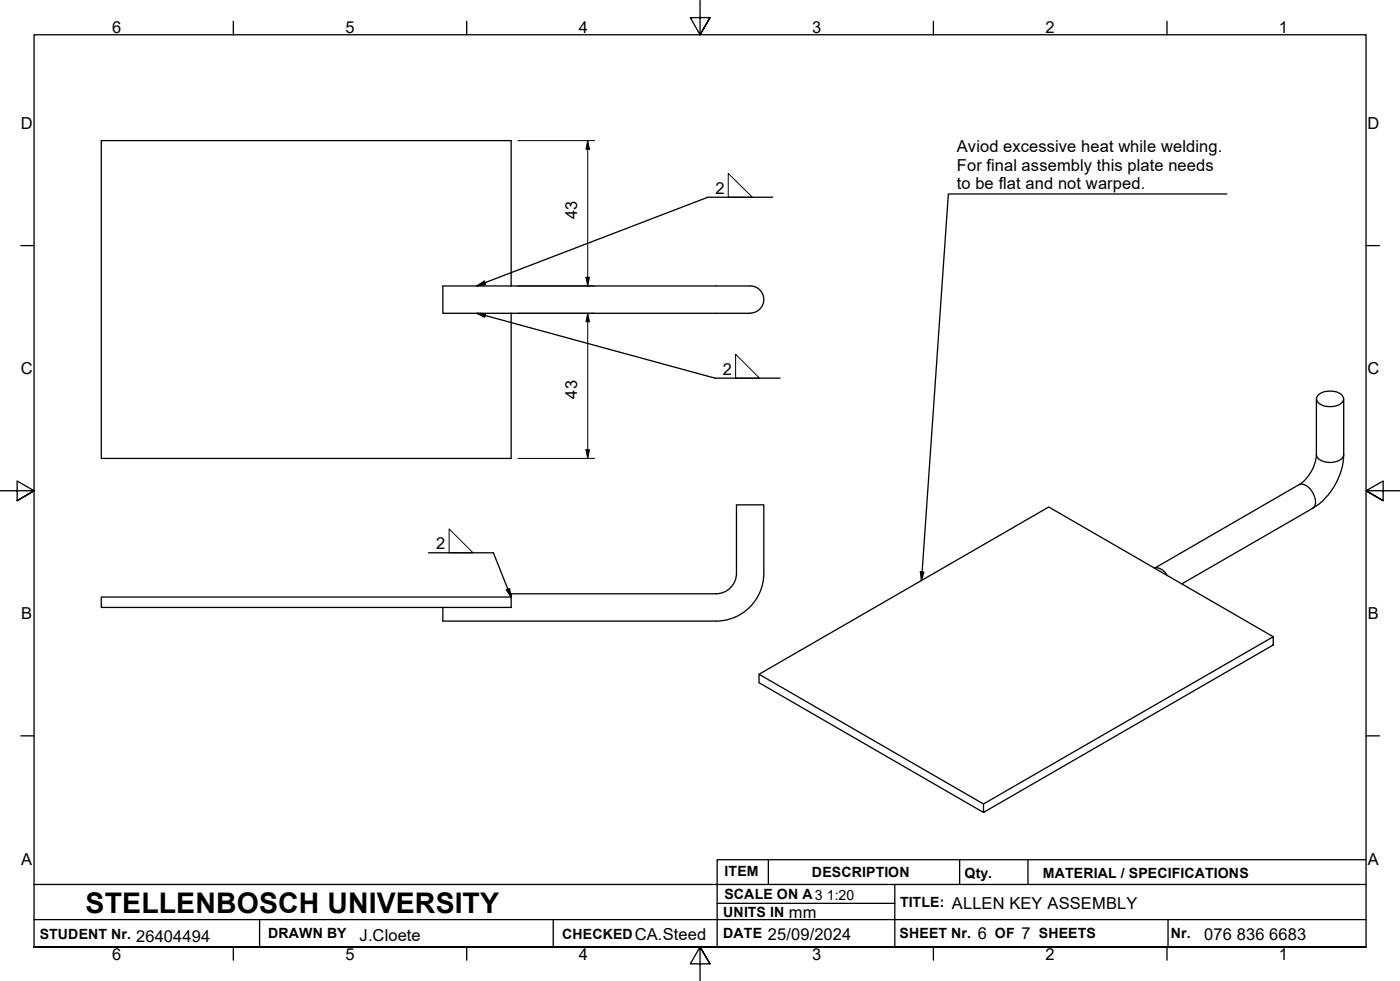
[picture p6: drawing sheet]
<svg xmlns="http://www.w3.org/2000/svg" width="410mm" height="287mm" viewBox="0 0 410 287" stroke-linecap="round" stroke-linejoin="round" font-family="sans-serif">
<!-- layer: Visible Edges(ISO) -->
<path d="M149.7 83.7v-42.5h-120v93h120v-42.5M149.7 91.7h69.9M219.7 91.6a4 4 0 0 0 3.9-3.9 4 4 0 0 0-4-4h-89.9v8h20M385.4 116.8v16.3a11.6 11.6 0 0 1-5 8.8l-42.3 24.4a3.4 3.4 0 0 1 3.7 2.2M385.9 115.7a5.7 5.7 0 0 1 7.1 0 1.67 1.67 0 0 1-.7 2.7 6 6 0 0 1-6.4-.6l-.4-.7v-.7zM393.4 116.8v16.3a19.5 19.5 0 0 1-9 15.7l-38.3 22.1M29.7 174.8h120v3h-120zM223.6 167.8a14 14 0 0 1-14 14h-79.9v-4M223.6 167.8v-20h-8v20a6 6 0 0 1-6 6h-59.9v1M222.2 197.4l65.8 37.9M372.8 186.4l-65.7-38-84.9 49v2.4l65.8 38M288 235.3l84.8-48.9v2.4l-84.8 49z" fill="none" stroke="#000" stroke-width=".38"/>
<!-- layer: Visible Tangent Edges(ISO) -->
<path d="M385.4 133.1a2.86 2.86 0 0 0 2.8 2.2 5.2 5.2 0 0 0 5.1-1.5l.1-.7M380.4 141.9a2.97 2.97 0 0 1 3.3 1.2 6.4 6.4 0 0 1 1.5 4.4l-.3 .8-.5 .5" fill="none" stroke="#000" stroke-width=".38"/>
<!-- layer: Border_0 -->
<g fill="none" stroke="#000" stroke-width=".38">
<path d="M68.3 6.2v4M136.7 6.2v4M205 .1v10.1l-2.9-5h5.8l-2.9 5 2.9-5M273.3 6.2v4M341.7 6.2v4M6.1 71.9h3.9M400 71.9h3.9M0 143.7h10l-5-2.9v5.8l5-2.9-5 2.9M410 143.7h-10l5-2.9v5.8l-5-2.9 5 2.9M6.1 215.4h3.9M400 215.4h3.9M10 277.2v-267h390v267h-390h390"/>
<path d="M68.3 277.2v3.9M136.7 277.2v3.9M273.3 277.2v3.9M341.7 277.2v3.9M207.9 282.1l-2.9-4.9 2.9 4.9h-5.8l2.9-4.9v10"/>
</g>
<!-- layer: Sketch Geometry(ISO) -->
<path d="M10 258.9h390M225 251.7v7.2M262 258.9v18.3M281 251.7v7.2M301 251.7v7.2M400 251.7h-190v25.5M10 277.2h390M10 269.2h390M76 269.2v8M162 269.2v8M210 264.4h52M342 269.2v8" fill="none" stroke="#000" stroke-width=".38"/>
<!-- layer: Dimensions(ISO) -->
<path d="M151.6 41.2h22.5M172.1 41.2l.5 2.5h-1zM172.1 41.2v42.5M151.6 83.7h22.5M151.6 91.7h22.5M171.6 81.2h1l-.5 2.5zM172.1 91.7l.5 2.5h-1zM172.1 91.7v42.5M151.6 134.2h22.5M171.6 131.6h1l-.5 2.6z" fill="none" stroke="#000" stroke-width=".29"/>
<path d="M172.1 41.2l.5 2.5h-1zM171.6 81.2h1l-.5 2.5zM172.1 91.7l.5 2.5h-1zM171.6 131.6h1l-.5 2.6z" fill="#000"/>
<!-- layer: Symbols(ISO) -->
<path d="M226.3 57.7h-19l-67.7 26M359.2 56.8h-81.5l-7.9 113.1M139.6 83.7l2.2-1.4 .4 1zM139.6 91.7l2.6 .1-.3 1.1zM139.6 91.7l69.8 19h19M125.5 161.8h19l5.2 13M148.3 172.7l.9-.4 .5 2.5zM269.5 167.4l1 .1-.7 2.4z" fill="none" stroke="#000" stroke-width=".38"/>
<path d="M139.6 83.7l2.2-1.4 .4 1zM139.6 91.7l2.6 .1-.3 1.1zM148.3 172.7l.9-.4 .5 2.5zM269.5 167.4l1 .1-.7 2.4z" fill="#000"/>
<path d="M213.2 50.8l7.1 6.9h-7.1zM215.4 103.7l7 7h-7zM131.5 154.8l7 7h-7z" fill="none" stroke="#000" stroke-width=".29"/>
<text font-size="8.3" x="25.1" y="267.2">STELLENBOSCH UNIVERSITY</text>
<g font-size="4.8">
<text x="32.8" y="9.7">6</text>
<text x="101.2" y="9.7">5</text>
<text x="169.5" y="9.7">4</text>
<text x="237.8" y="9.7">3</text>
<text x="306.1" y="9.7">2</text>
<text x="374.5" y="9.7">1</text>
<text x="6.1" y="37.8">D</text>
<text x="400.4" y="37.8">D</text>
<text x="280.2" y="44.5">Aviod excessive heat while welding.</text>
<text x="280.2" y="50">For final assembly this plate needs</text>
<text x="209.5" y="56.7">2</text>
<text x="280.2" y="55.4">to be flat and not warped.</text>
<text x="169" y="64.1" transform="rotate(-90 169 64.1)">43</text>
<text x="6.1" y="109.6">C</text>
<text x="211.6" y="109.7">2</text>
<text x="400.4" y="109.6">C</text>
<text x="169" y="116.7" transform="rotate(-90 169 116.7)">43</text>
<text x="127.7" y="160.8">2</text>
<text x="6.2" y="181.3">B</text>
<text x="400.5" y="181.3">B</text>
<text x="6.2" y="253.1">A</text>
<text x="400.5" y="253.1">A</text>
<text x="231" y="268.7">mm</text>
<text x="278.7" y="266.2">ALLEN KEY ASSEMBLY</text>
<text x="39.9" y="275.6">26404494</text>
<text x="105.3" y="275.4">J.Cloete</text>
<text x="185.9" y="275.2">CA.Steed</text>
<text x="224.9" y="275.3">25/09/2024</text>
<text x="286.3" y="274.8">6</text>
<text x="299.1" y="275">7</text>
<text x="352.6" y="275.2">076</text>
<text x="362.1" y="275.2">836</text>
<text x="371.7" y="275.2">6683</text>
<text x="32.8" y="281.1">6</text>
<text x="101.2" y="281.1">5</text>
<text x="169.5" y="281.1">4</text>
<text x="237.8" y="281.1">3</text>
<text x="306.1" y="281.1">2</text>
<text x="374.5" y="281.1">1</text>
</g>
<g font-size="4.1">
<text x="212.2" y="256.5">ITEM</text>
<text x="237.7" y="256.7">DESCRIPTION</text>
<text x="282.4" y="256.9">Qty.</text>
<text x="305.4" y="256.9">MATERIAL / SPECIFICATIONS</text>
<text x="212.1" y="263">SCALE ON A3</text>
<text x="242.1" y="263.5">1:20</text>
<text x="211.8" y="268.4">UNITS IN</text>
<text x="263.5" y="265.6">TITLE:</text>
<text x="11.6" y="274.8">STUDENT Nr.</text>
<text x="78.5" y="274.6">DRAWN BY</text>
<text x="164.6" y="274.8">CHECKED</text>
<text x="211.8" y="274.6">DATE</text>
<text x="263.4" y="274.6">SHEET Nr.</text>
<text x="291.3" y="274.6">OF</text>
<text x="304.2" y="274.6">SHEETS</text>
<text x="342.8" y="274.5">Nr.</text>
</g>
</svg>
